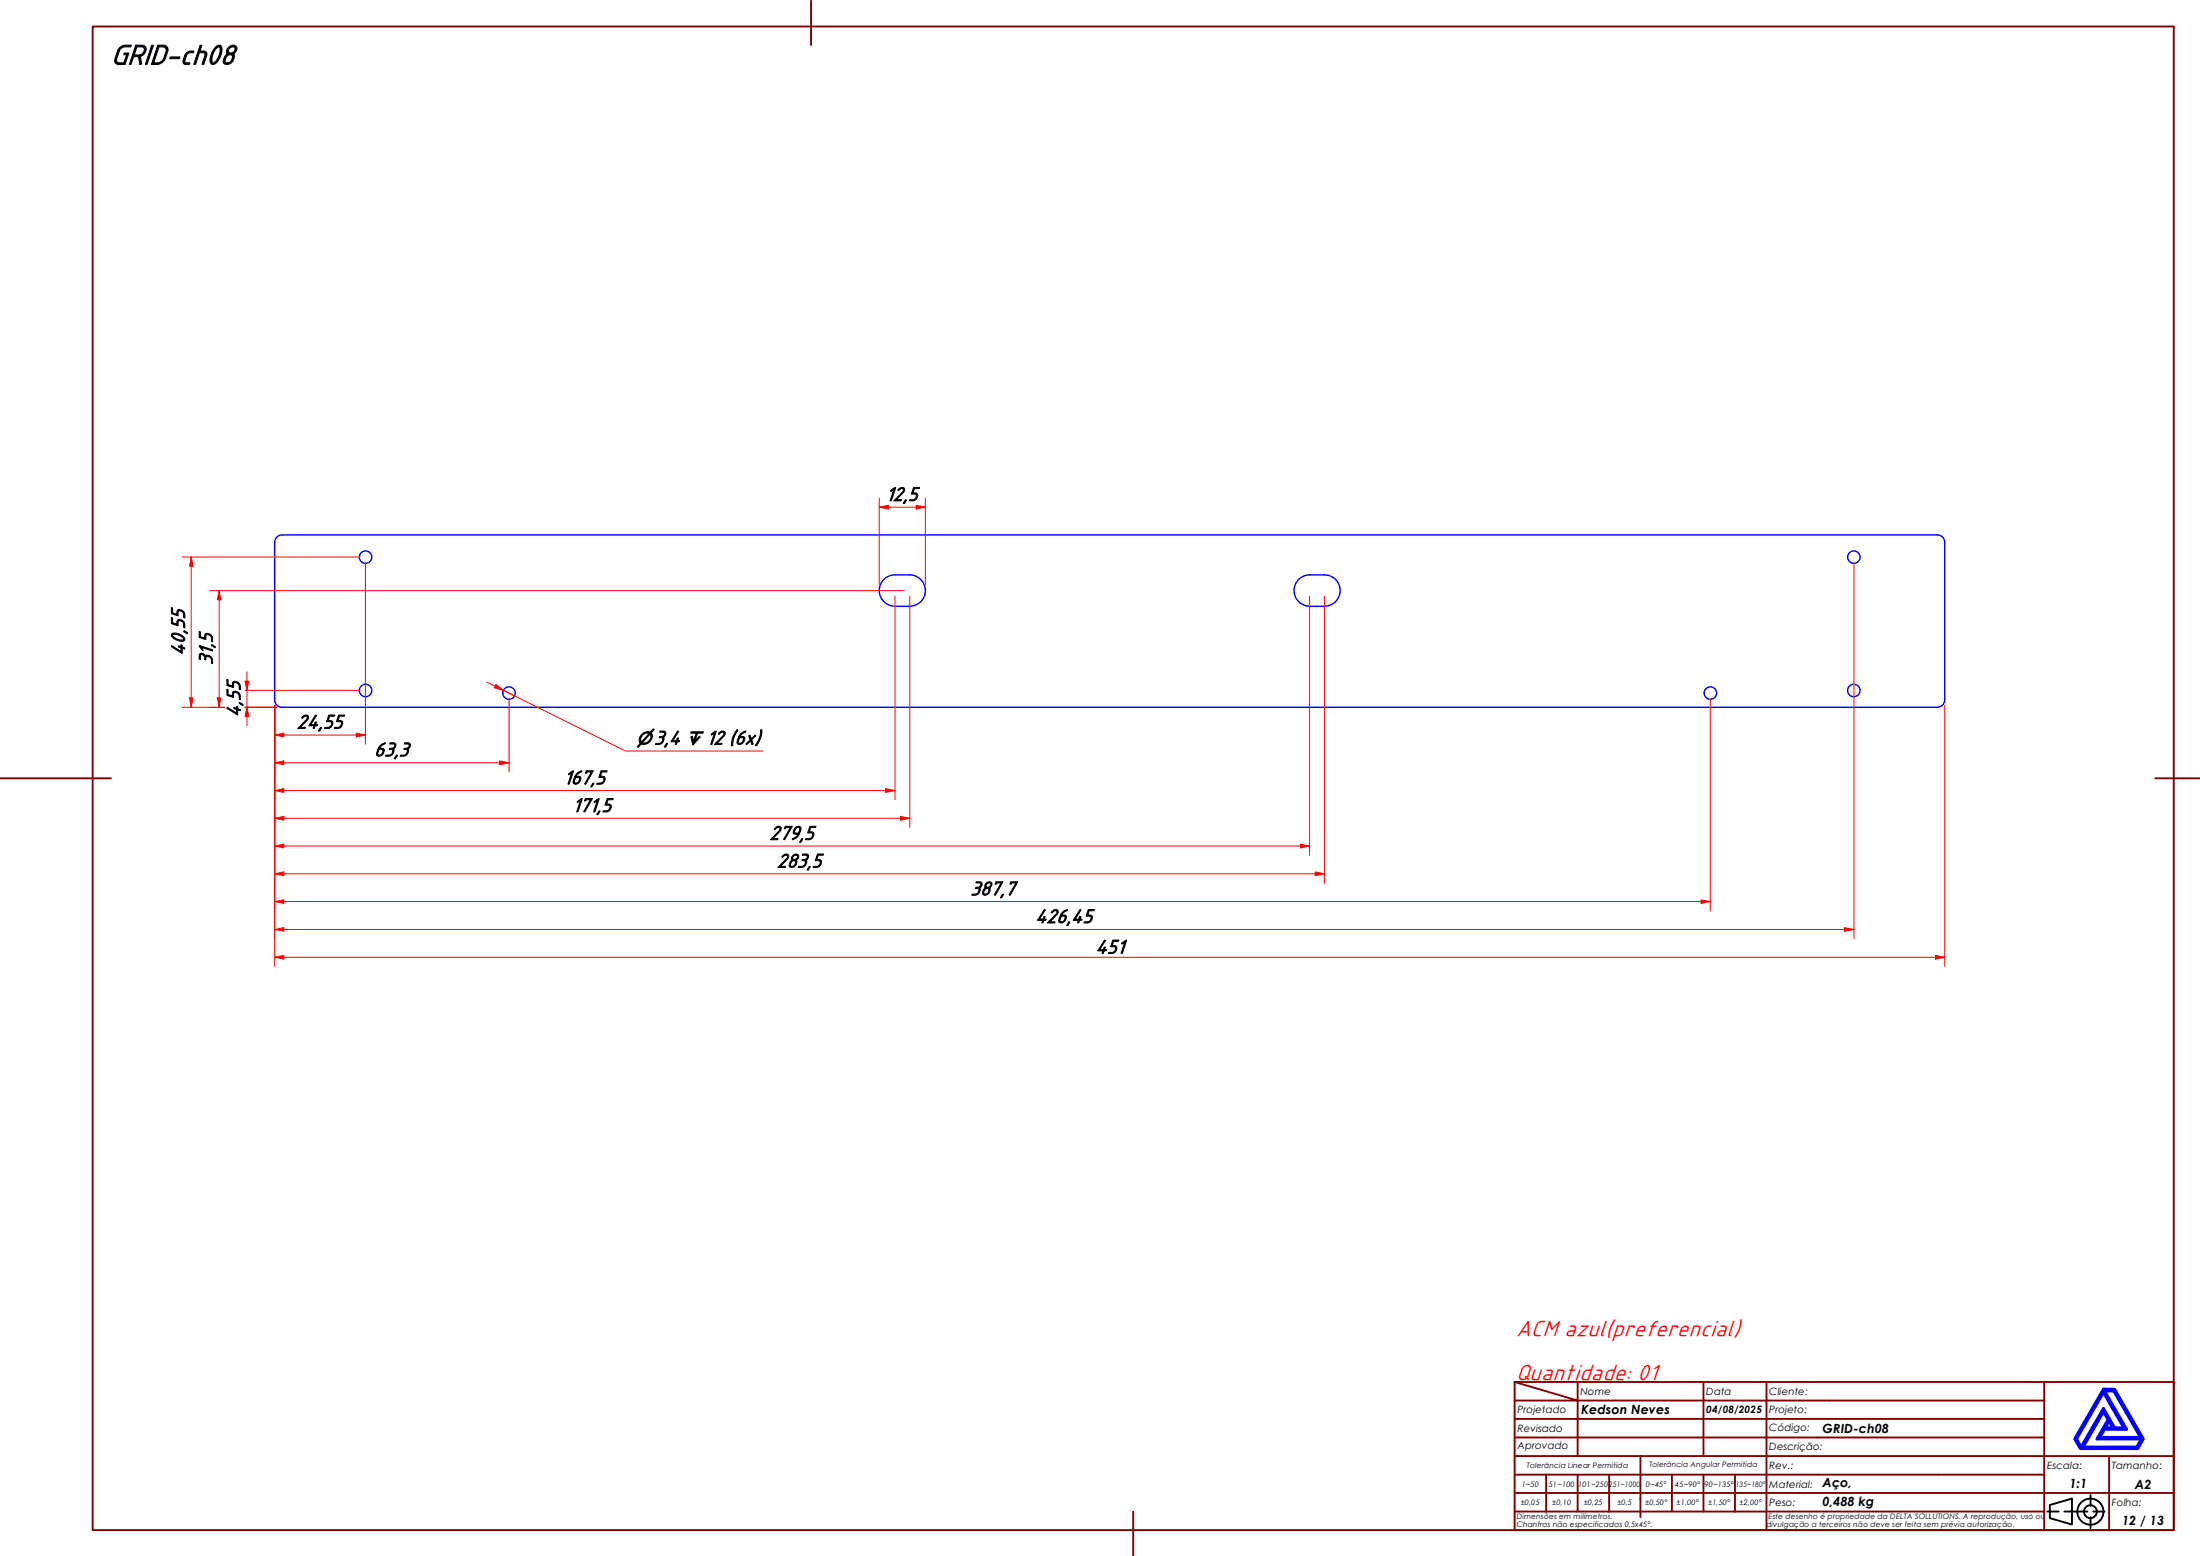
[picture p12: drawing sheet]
<svg xmlns="http://www.w3.org/2000/svg" width="594mm" height="420mm" viewBox="0 0 594 420" stroke-linecap="round" stroke-linejoin="round" font-family="sans-serif">
<!-- layer: Visible (ABNT) -->
<g fill="none" stroke="#00f" stroke-width=".38">
<path d="M74.2 146.5v42.5a2 2 0 0 0 2 2h447M353.6 155.2h4.1a4.2 4.2 0 0 1 4.2 4.3 4.2 4.2 0 0 1-4.2 4.2M353.7 155.2a4.2 4.2 0 0 0-4.3 4.3 4.2 4.2 0 0 0 4.3 4.2M523.1 144.4a2 2 0 0 1 2 2M523.2 144.4h-447a2 2 0 0 0-2 2M525.1 146.5v42.5a2 2 0 0 1-2 2M241.6 163.7a4.2 4.2 0 0 1-4.2-4.3 4.2 4.2 0 0 1 4.3-4.2h4a4.2 4.2 0 0 1 4.2 4.3 4.2 4.2 0 0 1-4.3 4.2M241.7 163.7h4M353.6 163.7h4"/>
<circle cx="98.7" cy="150.4" r="1.68"/>
<circle cx="500.6" cy="150.4" r="1.68"/>
<circle cx="98.7" cy="186.4" r="1.68"/>
<circle cx="137.4" cy="187.1" r="1.68"/>
<circle cx="461.9" cy="187.1" r="1.68"/>
<circle cx="500.6" cy="186.4" r="1.68"/>
</g>
<!-- layer: Borda A3/A4 (ABNT) -->
<g fill="none" stroke="#800000" stroke-width=".51">
<path d="M25 7.2h562v406h-562zM219 .2v12M0 210.2h30M582 210.2h12M409 373.2l17 5h-17M409 373.2h178v40h-178zM426 378.2h34v4.9h17M426 378.2v15M426 373.2v5M460 373.2v5h17v4.9M477 373.2v5h75M552 373.2v20h-143"/>
<path d="M409 383.1h51v10.1M409 398.2h17M417.5 398.2v10M434.5 398.2h-8.5v10M443 393.2v16.5M451.5 398.2v10h-42.5M460 398.2v10h8.5M468.5 398.2v10M477 398.2h-42.5v10M477 383.1v5.1h-68M477 398.2v10h75M477 383.1h75"/>
<path d="M477 398.2h75M552 388.2h-75v10M569.5 393.2v9.9h17.5M587 393.2h-35v9.9h17.5v10.1M306 408.2v12M409 403.1h143v10.1M451.5 408.2h8.5M468.5 408.2h8.5v5"/>
</g>
<path d="M568 376l5.5 9.6h-2.5l-3-5.3-6 10.5-1.3-2.3zM568 375.1h3l7.7 13.4-1.4 2.6h-15.5l-1.5-2.6zM568.3 375.6h2.5l7.2 12.6h-11l1.3-2.3h5.9zM568 381.2l1.3 2.1-3 5.2h12l-1.3 2.3h-14.5zM569.5 383.8l1 1.8h-2z" fill="none" stroke="#00f" stroke-width=".83"/>
<!-- layer: 0 -->
<path d="M561.8 391.1h15.5" fill="none" stroke="#000" stroke-width=".27"/>
<g fill="none" stroke="#000" stroke-width=".51">
<path d="M552.8 408.2h3.1M553.5 406.4l6-1.7v6.9l-6-1.7zM557.5 408.2h6.2M564.5 403.6v3M564.5 409.7v3M565.3 408.2h3"/>
<circle cx="564.5" cy="408.2" r="3.5"/>
<circle cx="564.5" cy="408.2" r="1.75"/>
</g>
<path d="M74.2 198.5h2.4" fill="none" stroke="#f00" stroke-width=".27"/>
<path d="M74.2 198.5l2.4-.5v1z" fill="#f00"/>
<path d="M74.2 198.5l2.4-.5v1zM96.2 198.5h2.5" fill="none" stroke="#f00" stroke-width=".27"/>
<path d="M96.2 198l2.5 .5-2.5 .5z" fill="#f00"/>
<path d="M98.7 151.9v49.1M74.2 190.5v10.5M76.6 198.5h19.6M96.2 198l2.5 .5-2.5 .5zM74.2 206h2.4" fill="none" stroke="#f00" stroke-width=".27"/>
<path d="M74.2 206l2.4-.5v1z" fill="#f00"/>
<path d="M74.2 206l2.4-.5v1zM134.9 206h2.6" fill="none" stroke="#f00" stroke-width=".27"/>
<path d="M134.9 205.5l2.6 .5-2.6 .5z" fill="#f00"/>
<path d="M74.2 190.5v17.9M137.5 188.6v19.8M74.2 213.5h2.4M76.6 206h58.3M134.9 205.5l2.6 .5-2.6 .5z" fill="none" stroke="#f00" stroke-width=".27"/>
<path d="M74.2 213.5l2.4-.5v1z" fill="#f00"/>
<path d="M74.2 213.5l2.4-.5v1zM239.1 213.5h2.6" fill="none" stroke="#f00" stroke-width=".27"/>
<path d="M239.1 213l2.6 .5-2.6 .5z" fill="#f00"/>
<path d="M241.7 161v54.9M74.2 190.5v25.4M76.6 213.5h162.5M239.1 213l2.6 .5-2.6 .5zM74.2 221h2.4" fill="none" stroke="#f00" stroke-width=".27"/>
<path d="M74.2 221l2.4-.5v1z" fill="#f00"/>
<path d="M74.2 221l2.4-.5v1zM243.1 221h2.6" fill="none" stroke="#f00" stroke-width=".27"/>
<path d="M243.1 220.5l2.6 .5-2.6 .5z" fill="#f00"/>
<path d="M245.7 161v62.4M74.2 190.5v32.9M74.2 228.5h2.4M76.6 221h166.5M243.1 220.5l2.6 .5-2.6 .5z" fill="none" stroke="#f00" stroke-width=".27"/>
<path d="M74.2 228.5l2.4-.6v1.1z" fill="#f00"/>
<path d="M74.2 228.5l2.4-.6v1.1zM351.2 228.5h2.4" fill="none" stroke="#f00" stroke-width=".27"/>
<path d="M351.2 227.9l2.4 .6-2.4 .5z" fill="#f00"/>
<path d="M353.6 161v70M74.2 190.5v40.5M74.2 235.9h2.4M76.6 228.5h274.6M351.2 227.9l2.4 .6-2.4 .5z" fill="none" stroke="#f00" stroke-width=".27"/>
<path d="M74.2 235.9l2.4-.5v1.1z" fill="#f00"/>
<path d="M74.2 235.9l2.4-.5v1.1zM355.2 235.9h2.4" fill="none" stroke="#f00" stroke-width=".27"/>
<path d="M355.2 235.4l2.4 .5-2.4 .6z" fill="#f00"/>
<path d="M357.6 161v77.5M74.2 190.5v48M76.6 235.9h278.6M355.2 235.4l2.4 .5-2.4 .6zM74.2 243.4h2.4" fill="none" stroke="#f00" stroke-width=".27"/>
<path d="M74.2 243.4l2.4-.4v.9z" fill="#f00"/>
<path d="M74.2 243.4l2.4-.4v.9zM459.4 243.4h2.4" fill="none" stroke="#f00" stroke-width=".27"/>
<path d="M459.4 243l2.4 .4-2.4 .5z" fill="#f00"/>
<path d="M74.2 190.5v55.5M461.8 188.6v57.4M74.2 251h2.4M76.6 243.4h382.8M459.4 243l2.4 .4-2.4 .5z" fill="none" stroke="#f00" stroke-width=".27"/>
<path d="M74.2 251l2.4-.5v.9z" fill="#f00"/>
<path d="M74.2 251l2.4-.5v.9zM498.1 251h2.5" fill="none" stroke="#f00" stroke-width=".27"/>
<path d="M498.1 250.5l2.5 .5-2.5 .4z" fill="#f00"/>
<path d="M500.6 151.9v101.6M74.2 190.5v63M74.2 258.5h2.4M76.6 251h421.5M498.1 250.5l2.5 .5-2.5 .4z" fill="none" stroke="#f00" stroke-width=".27"/>
<path d="M74.2 258.5l2.4-.5v1z" fill="#f00"/>
<path d="M74.2 258.5l2.4-.5v1zM522.7 258.5h2.4" fill="none" stroke="#f00" stroke-width=".27"/>
<path d="M522.7 258l2.4 .5-2.4 .5z" fill="#f00"/>
<path d="M74.2 190.5v70.5M525.1 190.5v70.5M76.6 258.5h446.1M522.7 258l2.4 .5-2.4 .5z" fill="none" stroke="#f00" stroke-width=".27"/>
<path d="M133.7 185.3l2.3 1.1" fill="none" stroke="#f00" stroke-width=".27"/>
<path d="M133.9 184.8l2.1 1.6-2.5-.7z" fill="#f00"/>
<path d="M131.4 184.2l2.3 1.1M133.9 184.8l2.1 1.6-2.5-.7zM139 187.9l-3-1.5 32.9 16.4h37.2" fill="none" stroke="#f00" stroke-width=".27"/>
<path d="M237.4 136.9h2.5" fill="none" stroke="#f00" stroke-width=".27"/>
<path d="M237.4 136.9l2.5-.5v1.1z" fill="#f00"/>
<path d="M237.4 136.9l2.5-.5v1.1zM247.4 136.9h2.5" fill="none" stroke="#f00" stroke-width=".27"/>
<path d="M247.4 136.4l2.5 .5-2.5 .6z" fill="#f00"/>
<path d="M237.4 134.5v23.5M239.9 136.9h7.5M247.4 136.4l2.5 .5-2.5 .6zM249.9 134.5v23.5M66.7 191v2.5" fill="none" stroke="#f00" stroke-width=".27"/>
<path d="M66.7 191l.5 2.5h-1z" fill="#f00"/>
<path d="M66.7 191l.5 2.5h-1zM66.7 183.9v2.5" fill="none" stroke="#f00" stroke-width=".27"/>
<path d="M66.2 183.9h1l-.5 2.5z" fill="#f00"/>
<path d="M51.6 188.4v2.6M66.2 183.9h1l-.5 2.5zM66.2 191h8.5M66.2 186.4h31M66.7 181.4v2.5M66.7 186.4v4.6M66.7 193.5v2.4" fill="none" stroke="#f00" stroke-width=".27"/>
<path d="M51.2 188.4h.9l-.5 2.6z" fill="#f00"/>
<path d="M51.6 150.4v2.5M51.2 188.4h.9l-.5 2.6z" fill="none" stroke="#f00" stroke-width=".27"/>
<path d="M51.6 150.4l.5 2.5h-.9z" fill="#f00"/>
<path d="M49.1 150.4h48.1M51.6 150.4l.5 2.5h-.9zM51.6 152.9v35.5M49.1 191h11.6M59.2 188.4v2.6M66.2 191h8.5" fill="none" stroke="#f00" stroke-width=".27"/>
<path d="M58.7 188.4h.9l-.4 2.6z" fill="#f00"/>
<path d="M59.2 159.5v2.5M58.7 188.4h.9l-.4 2.6z" fill="none" stroke="#f00" stroke-width=".27"/>
<path d="M59.2 159.5l.4 2.5h-.9z" fill="#f00"/>
<path d="M56.6 159.5h187.6M59.2 159.5l.4 2.5h-.9zM59.2 162v26.4M56.6 191h4.1M66.2 191h8.5" fill="none" stroke="#f00" stroke-width=".27"/>
<text font-size="8.1" x="30" y="17.3">GRID-ch08</text>
<g font-size="6.5" fill="#f00">
<text x="409.4" y="360.8">ACM azul(preferencial)</text>
<text x="409.4" y="372.7">Quantidade: 01</text>
</g>
<g font-size="5.6">
<text x="239.2" y="135.2">12,5</text>
<text x="49.8" y="177" transform="rotate(-90 49.8 177)">40,55</text>
<text x="57.3" y="179.6" transform="rotate(-90 57.3 179.6)">31,5</text>
<text x="64.8" y="193.7" transform="rotate(-90 64.8 193.7)">4,55</text>
<text x="80.1" y="196.6">24,55</text>
<text x="176.6" y="201">3,4</text>
<text x="190.8" y="201">12 (6x)</text>
<text x="101" y="204.1">63,3</text>
<text x="152.2" y="211.7">167,5</text>
<text x="154.6" y="219.2">171,5</text>
<text x="207.8" y="226.7">279,5</text>
<text x="209.8" y="234.2">283,5</text>
<text x="262" y="241.7">387,7</text>
<text x="279.6" y="249.2">426,45</text>
<text x="295.8" y="257.4">451</text>
</g>
<g font-size="4.8">
<text x="171.9" y="201">⌀</text>
<text x="185.2" y="201">↧</text>
</g>
<g font-size="3.4">
<text x="427" y="381.9">Kedson Neves</text>
<text x="492.1" y="386.9">GRID-ch08</text>
<text x="492.1" y="401.6">Aço,</text>
<text x="558.8" y="401.9">1:1</text>
<text x="576.5" y="401.9">A2</text>
<text x="492.1" y="406.6">0,488 kg</text>
<text x="573.1" y="411.7">12 / 13</text>
</g>
<g font-size="2.7">
<text x="426.8" y="376.7">Nome</text>
<text x="460.8" y="376.7">Data</text>
<text x="477.8" y="376.7">Cliente:</text>
<text x="409.8" y="381.4">Projetado</text>
<text x="460.8" y="381.5">04/08/2025</text>
<text x="477.8" y="381.4">Projeto:</text>
<text x="409.8" y="386.7">Revisado</text>
<text x="477.8" y="386.4">Código:</text>
<text x="409.8" y="391.4">Aprovado</text>
<text x="477.8" y="391.5">Descrição:</text>
<text x="477.8" y="401.7">Material:</text>
<text x="477.8" y="396.7">Rev.:</text>
<text x="552.8" y="396.7">Escala:</text>
<text x="570.3" y="396.7">Tamanho:</text>
<text x="477.8" y="406.6">Peso:</text>
<text x="570.3" y="406.7">Folha:</text>
</g>
<g font-size="2">
<text x="410.9" y="401.4">1~50</text>
<text x="412.3" y="396.4">Tolerância Linear Permitida</text>
<text x="418.2" y="401.4">51~100</text>
<text x="426.1" y="401.4">101~250</text>
<text x="434.5" y="401.4">251~1000</text>
<text x="444.4" y="401.4">0~45°</text>
<text x="445.4" y="396.2">Tolerância Angular Permitida</text>
<text x="452.4" y="401.4">45~90°</text>
<text x="460.3" y="401.4">90~135°</text>
<text x="468.7" y="401.4">135~180°</text>
<text x="410.7" y="406.3">±0,05</text>
<text x="419.2" y="406.3">±0,10</text>
<text x="427.7" y="406.3">±0,25</text>
<text x="436.8" y="406.3">±0,5</text>
<text x="444.2" y="406.3">±0,50°</text>
<text x="452.8" y="406.3">±1,00°</text>
<text x="461.3" y="406.3">±1,50°</text>
<text x="469.7" y="406.3">±2,00°</text>
<text x="409.6" y="410.2">Dimensões em milímetros.</text>
<text x="409.6" y="412.3">Chanfros não especificados 0,5x45°.</text>
<text x="477" y="412.3">divulgação a terceiros não deve ser feita sem prévia autorização.</text>
<text x="477.6" y="410.2">Este desenho é propriedade da DELTA SOLLUTIONS. A reprodução, uso ou</text>
</g>
</svg>
